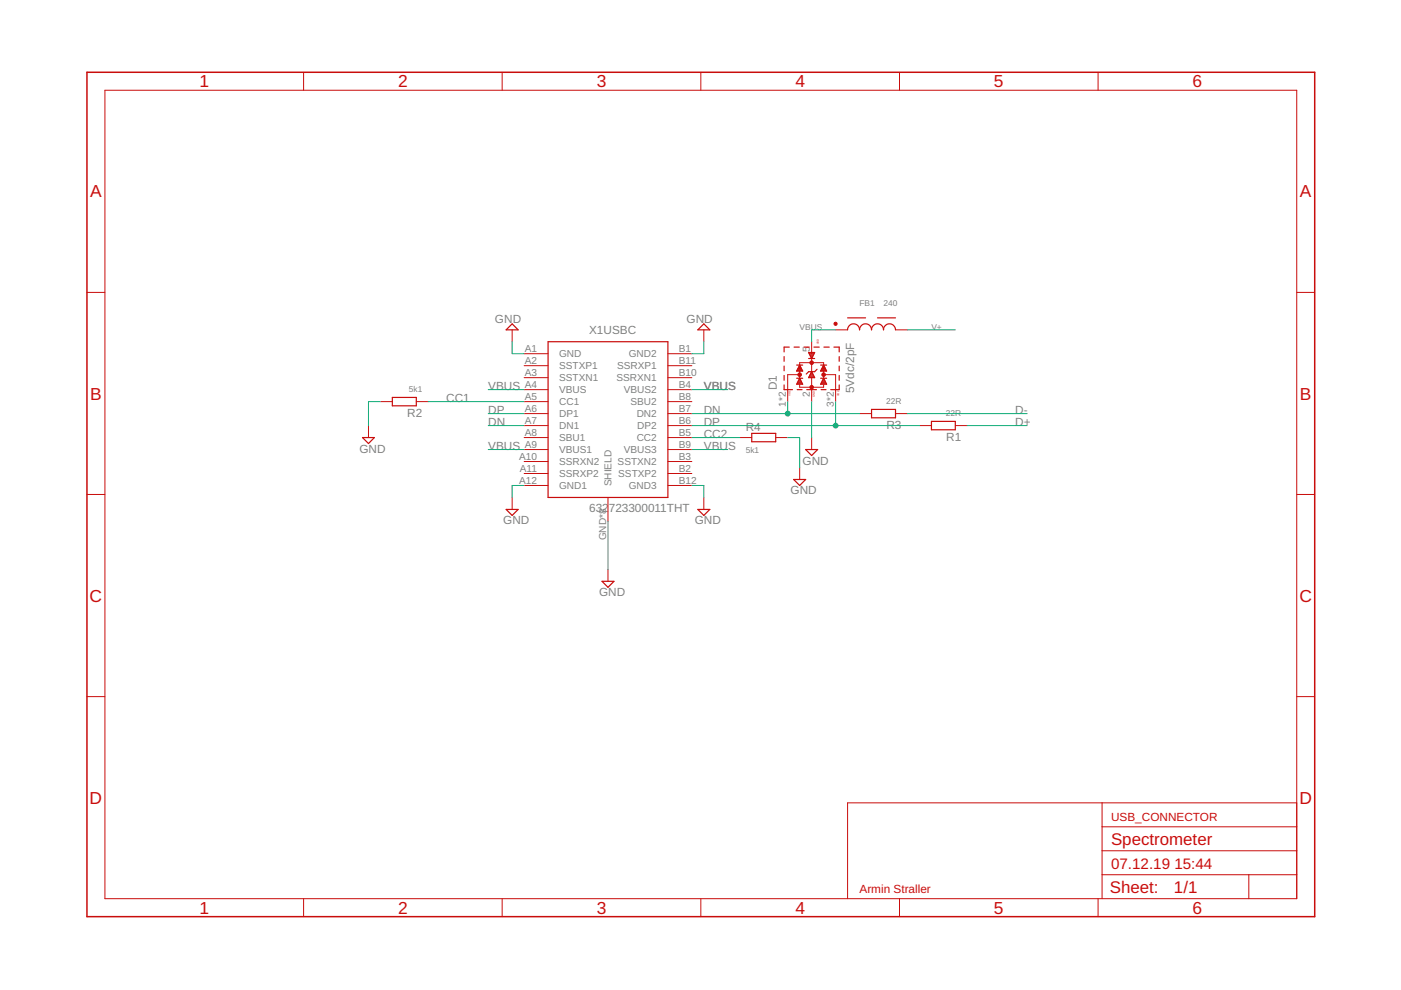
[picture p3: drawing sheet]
<svg xmlns="http://www.w3.org/2000/svg" width="297mm" height="210mm" viewBox="0 0 297 210" stroke-linecap="round" stroke-linejoin="round" font-family="sans-serif">
<g fill="none" stroke="#c90d0c" stroke-width=".25">
<path d="M108.6 68.7l1.3 1.2h-2.6zM116.2 72.5h25.4v33h-25.4zM149.2 68.7l1.3 1.2h-2.5zM166.2 75.6v1M166.2 77.6v1M166.2 79.6v1M167.3 73.6h-1.1v1M168.4 73.6h1.1M168.9 77.4h1.3M169 78.6h1.1M169.1 78.4h.9M169.2 78.1h.7"/>
<path d="M169.3 77.9h.5M169.4 77.7h.3M169.5 77.5h.1M169.5 77.4l.7 1.3h-1.3zM170.5 73.6h1.1M171.4 76h1.3M171.4 74.7h1.3l-.6 1.3zM171.5 74.8h1.2M171.5 79.9h1.1M171.6 75h1M171.6 79.7h.9M171.7 75.3h.8"/>
<path d="M171.7 79.5h.7M171.8 75.5h.5M171.9 79.3h.4M171.9 75.7h.3M172 79h.2M172 75.9h.1M172.1 78.8l.6 1.3h-1.3zM172.1 78.8h.1M172.6 73.6h1.1M173.2 78.3l-.5 .5h-1.3l-.5 .5M174 77.4h1.3M174 78.6h1.2"/>
<path d="M174.1 78.4h1M174.2 78.1h.8M174.4 77.9h.5M174.5 77.7h.3M174.6 77.5h.1M174.6 77.4l.7 1.3h-1.3zM174.7 73.6h1.1M176.8 73.6h1.1v1M177.9 75.6v1M177.9 77.6v1M177.9 79.6v1M179.7 69.9a1.27 1.27 0 0 1 1.3-1.2 1.27 1.27 0 0 1 1.2 1.2 1.27 1.27 0 0 1 1.3-1.2 1.27 1.27 0 0 1 1.3 1.2 1.27 1.27 0 0 1 1.3-1.2 1.27 1.27 0 0 1 1.2 1.2 1.27 1.27 0 0 1 1.3-1.2 1.27 1.27 0 0 1 1.3 1.2"/>
<path d="M179.7 67.4h3.8M186.1 67.4h3.8M76.9 92.8h2.5l-1.3 1.2zM83.2 84.3h5.1v1.7h-5.1zM159.4 91.9h5.1v1.8h-5.1zM166.2 81.6v1h1.8M168.9 80.2h1.3M169 81.3h1.1M169 82.6h1.1M169.1 81h.8M169.2 80.8h.6M169.4 80.6h.3"/>
<path d="M169.5 80.4h.1M169.5 80.2l.7 1.3h-1.3zM170.8 95.3h2.6l-1.3 1.3zM171 82.6h2.1M174 80.2h1.3M174.1 81.3h1.1M174.1 82.6h1M174.2 81h.8M174.3 80.8h.6M174.4 80.6h.4M174.5 80.4h.2M174.6 80.2l.7 1.3h-1.3z"/>
<path d="M177.9 81.6v1h-1.8M184.8 86.8h5.1v1.8h-5.1zM197.5 89.3h5v1.8h-5zM107.3 108h2.6l-1.3 1.3zM148 108h2.5l-1.3 1.3zM168.3 101.7h2.5l-1.3 1.2zM127.6 123.3h2.6l-1.3 1.2z"/>
</g>
<g fill="none" stroke="#c90d0c" stroke-width=".21">
<path d="M22.2 19.1h252.7v171.4h-252.7zM64.4 15.3v3.8M106.5 15.3v3.8M148.6 15.3v3.8M190.7 15.3v3.8M232.8 15.3v3.8M18.4 62h3.8M108.6 69.9v2.6M111.1 75h5.1M111.1 77.5h5.1M141.6 75h5.1M141.6 77.5h5.1"/>
<path d="M149.2 69.9v2.6M169.5 77.4v-.5h5.1v.5M169.5 78.7v1.6M169.5 79.4h-2.5v5.8M172.1 72.5v2.5M172.1 75.9v2.9M174.6 78.7v1.6M174.6 79.4h2.6v5.8M177.2 69.9h2.5M189.9 69.9h2.5M274.9 62h3.8M78.1 90.2v2.6"/>
<path d="M80.6 85.2h2.6M88.3 85.2h2.5M111.1 87.7h5.1M111.1 90.2h5.1M111.1 80.1h5.1M111.1 82.6h5.1M111.1 85.2h5.1M111.1 92.8h5.1M111.1 95.3h5.1M111.1 97.9h5.1M141.6 87.7h5.1M141.6 90.2h5.1"/>
<path d="M141.6 80.1h5.1M141.6 82.6h5.1M141.6 85.2h5.1M141.6 92.8h5.1M141.6 95.3h5.1M141.6 97.9h5.1M156.8 92.8h2.6M164.5 92.8h2.5M169.5 81.6v.5h5.1v-.5M169.5 99.1v2.6M172.1 80.1v5.1M172.1 92.8v2.5"/>
<path d="M182.2 87.7h2.6M189.9 87.7h2.5M194.9 90.2h2.6M202.5 90.2h2.6M18.4 104.8h3.8M108.6 105.5v2.5M111.1 100.4h5.1M111.1 102.9h5.1M128.9 105.5v5.1M141.6 100.4h5.1M141.6 102.9h5.1M149.2 105.5v2.5"/>
<path d="M274.9 104.8h3.8M128.9 120.7v2.6M18.4 147.7h3.8M274.9 147.7h3.8M233.7 170.2v20.3M233.7 175.3h41.2M274.9 170.2h-95.2v20.3M64.4 190.5v3.9M106.5 190.5v3.9M148.6 190.5v3.9M190.7 190.5v3.9M232.8 190.5v3.9"/>
<path d="M233.7 185.5h41.2M233.7 180.4h41.2M264.8 185.5v5"/>
</g>
<g fill="#c90d0c" stroke="#c90d0c" stroke-width=".21">
<circle cx="172.1" cy="76.9" r=".38"/>
<circle cx="169.5" cy="79.4" r=".38"/>
<circle cx="174.6" cy="79.4" r=".38"/>
<circle cx="172.1" cy="82.1" r=".38"/>
<circle cx="177.2" cy="68.7" r=".35"/>
</g>
<path d="M18.4 15.3h260.3v179.1h-260.3z" fill="none" stroke="#c90d0c" stroke-width=".32"/>
<g fill="none" stroke="#0dab76" stroke-width=".21">
<path d="M108.6 72.5v2.5h2.5M149.2 72.5v2.5h-2.5M177.2 69.9h-5.1v2.6M192.4 69.9h10.1M80.6 85.2h-2.5v5M90.8 85.2h20.3M103.5 90.2h7.6M103.5 87.7h7.6M103.5 95.3h7.6M103.5 82.6h7.6M146.7 92.8h10.1M146.7 90.2h48.2"/>
<path d="M146.7 87.7h35.5M146.7 95.3h7.6M146.7 82.6h7.6M167 92.8h2.5v6.3M167 85.2v2.5M172.1 85.2v7.6M177.2 85.2v5M192.4 87.7h25.4M205.1 90.2h12.7M111.1 102.9h-2.5v2.6M128.9 110.6v10.1M146.7 102.9h2.5v2.6"/>
</g>
<g fill="#0dab76" stroke="#0dab76" stroke-width=".21">
<circle cx="177.2" cy="90.2" r=".51"/>
<circle cx="167" cy="87.7" r=".51"/>
</g>
<g font-size="3.7" fill="#c90d0c">
<text x="42.3" y="18.5">1</text>
<text x="84.4" y="18.5">2</text>
<text x="126.5" y="18.5">3</text>
<text x="168.6" y="18.5">4</text>
<text x="210.7" y="18.5">5</text>
<text x="252.9" y="18.5">6</text>
<text x="19.1" y="41.9">A</text>
<text x="275.6" y="41.9">A</text>
<text x="19.1" y="84.7">B</text>
<text x="275.6" y="84.7">B</text>
<text x="19" y="127.6">C</text>
<text x="275.5" y="127.6">C</text>
<text x="19" y="170.4">D</text>
<text x="275.5" y="170.4">D</text>
<text x="42.3" y="193.7">1</text>
<text x="84.4" y="193.7">2</text>
<text x="126.5" y="193.7">3</text>
<text x="168.6" y="193.7">4</text>
<text x="210.7" y="193.7">5</text>
<text x="252.9" y="193.7">6</text>
</g>
<g font-size="3.6" fill="#c90d0c">
<text x="235.6" y="179.1">Spectrometer</text>
<text x="235.3" y="189.4">Sheet:</text>
<text x="248.9" y="189.3">1/1</text>
</g>
<g font-size="3.2" fill="#c90d0c">
<text x="235.6" y="184.2">07.12.19</text>
<text x="249" y="184.2">15:44</text>
</g>
<g font-size="2.5" fill="#808080">
<text x="104.9" y="68.5">GND</text>
<text x="124.9" y="70.7">X1USBC</text>
<text x="145.6" y="68.5">GND</text>
<text x="103.5" y="82.6">VBUS</text>
<text x="149.2" y="82.6">VBUS</text>
<text x="164.7" y="82.8" transform="rotate(-90 164.7 82.8)">D1</text>
<text x="181.1" y="83.3" transform="rotate(-90 181.1 83.3)">5Vdc/2pF</text>
<text x="86.3" y="88.4">R2</text>
<text x="94.6" y="85.2">CC1</text>
<text x="103.5" y="87.7">DP</text>
<text x="149.2" y="87.7">DN</text>
<text x="215.3" y="87.7">D-</text>
<text x="76.2" y="96">GND</text>
<text x="103.5" y="90.2">DN</text>
<text x="103.5" y="95.3">VBUS</text>
<text x="149.2" y="90.2">DP</text>
<text x="149.2" y="95.3">VBUS</text>
<text x="149.2" y="92.8">CC2</text>
<text x="158.1" y="91.3">R4</text>
<text x="187.9" y="91">R3</text>
<text x="200.6" y="93.5">R1</text>
<text x="215.3" y="90.2">D+</text>
<text x="170.2" y="98.5">GND</text>
<text x="167.6" y="104.8">GND</text>
<text x="106.7" y="111.2">GND</text>
<text x="124.9" y="108.5">632</text>
<text x="129.1" y="108.5">723300011THT</text>
<text x="147.3" y="111.2">GND</text>
<text x="127" y="126.4">GND</text>
</g>
<g font-size="2.5" fill="#c90d0c">
<text x="235.6" y="174">USB_CONNECTOR</text>
<text x="182.2" y="189.3">Armin Straller</text>
</g>
<g font-size="2.1" fill="#808080">
<text x="111.2" y="74.6">A1</text>
<text x="111.2" y="77.2">A2</text>
<text x="118.5" y="75.8">GND</text>
<text x="133.3" y="75.8">GND2</text>
<text x="143.9" y="74.6">B1</text>
<text x="143.9" y="77.2">B11</text>
<text x="171.7" y="74.6" transform="rotate(-90 171.7 74.6)">5</text>
<text x="111.2" y="79.7">A3</text>
<text x="111.2" y="82.3">A4</text>
<text x="118.5" y="78.3">SSTXP1</text>
<text x="118.5" y="80.8">SSTXN1</text>
<text x="118.5" y="83.4">VBUS</text>
<text x="130.7" y="80.8">SSRXN1</text>
<text x="130.8" y="78.3">SSRXP1</text>
<text x="132.3" y="83.4">VBUS2</text>
<text x="143.9" y="79.7">B10</text>
<text x="143.9" y="82.3">B4</text>
<text x="111.2" y="84.8">A5</text>
<text x="111.2" y="87.3">A6</text>
<text x="111.2" y="89.9">A7</text>
<text x="118.5" y="85.9">CC1</text>
<text x="118.5" y="88.5">DP1</text>
<text x="133.7" y="85.9">SBU2</text>
<text x="135" y="88.5">DN2</text>
<text x="143.9" y="84.8">B8</text>
<text x="143.9" y="87.3">B7</text>
<text x="143.9" y="89.9">B6</text>
<text x="166.6" y="86.2" transform="rotate(-90 166.6 86.2)">1*2</text>
<text x="171.7" y="84.2" transform="rotate(-90 171.7 84.2)">2</text>
<text x="176.8" y="86.2" transform="rotate(-90 176.8 86.2)">3*2</text>
<text x="111.2" y="92.4">A8</text>
<text x="111.2" y="95">A9</text>
<text x="118.5" y="91">DN1</text>
<text x="118.5" y="93.5">SBU1</text>
<text x="135" y="93.5">CC2</text>
<text x="135.1" y="91">DP2</text>
<text x="143.9" y="92.4">B5</text>
<text x="143.9" y="95">B9</text>
<text x="110.1" y="97.5">A10</text>
<text x="110.2" y="100">A11</text>
<text x="118.5" y="96.1">VBUS1</text>
<text x="118.5" y="98.6">SSRXN2</text>
<text x="118.5" y="101.2">SSRXP2</text>
<text x="130.9" y="98.6">SSTXN2</text>
<text x="131.1" y="101.2">SSTXP2</text>
<text x="132.3" y="96.1">VBUS3</text>
<text x="143.9" y="97.5">B3</text>
<text x="143.9" y="100">B2</text>
<text x="110.1" y="102.6">A12</text>
<text x="118.5" y="103.7">GND1</text>
<text x="129.7" y="103.1" transform="rotate(-90 129.7 103.1)">SHIELD</text>
<text x="133.3" y="103.7">GND3</text>
<text x="143.9" y="102.6">B12</text>
<text x="128.6" y="114.6" transform="rotate(-90 128.6 114.6)">GND*8</text>
</g>
<g font-size="1.8" fill="#808080">
<text x="182.2" y="64.8">FB1</text>
<text x="187.3" y="64.8">240</text>
<text x="169.5" y="69.9">VBUS</text>
<text x="197.5" y="69.9">V+</text>
<text x="86.7" y="83.1">5k1</text>
<text x="187.9" y="85.7">22R</text>
<text x="200.6" y="88.2">22R</text>
<text x="158.1" y="96.1">5k1</text>
</g>
<g font-size=".6" fill="#c90d0c">
<text x="173.6" y="73" transform="rotate(-90 173.6 73)">VDD</text>
<text x="167.6" y="83.9" transform="rotate(-90 167.6 83.9)">I/O1</text>
<text x="177.9" y="84" transform="rotate(-90 177.9 84)">I/O2</text>
<text x="172.8" y="84.1" transform="rotate(-90 172.8 84.1)">GND</text>
</g>
</svg>
